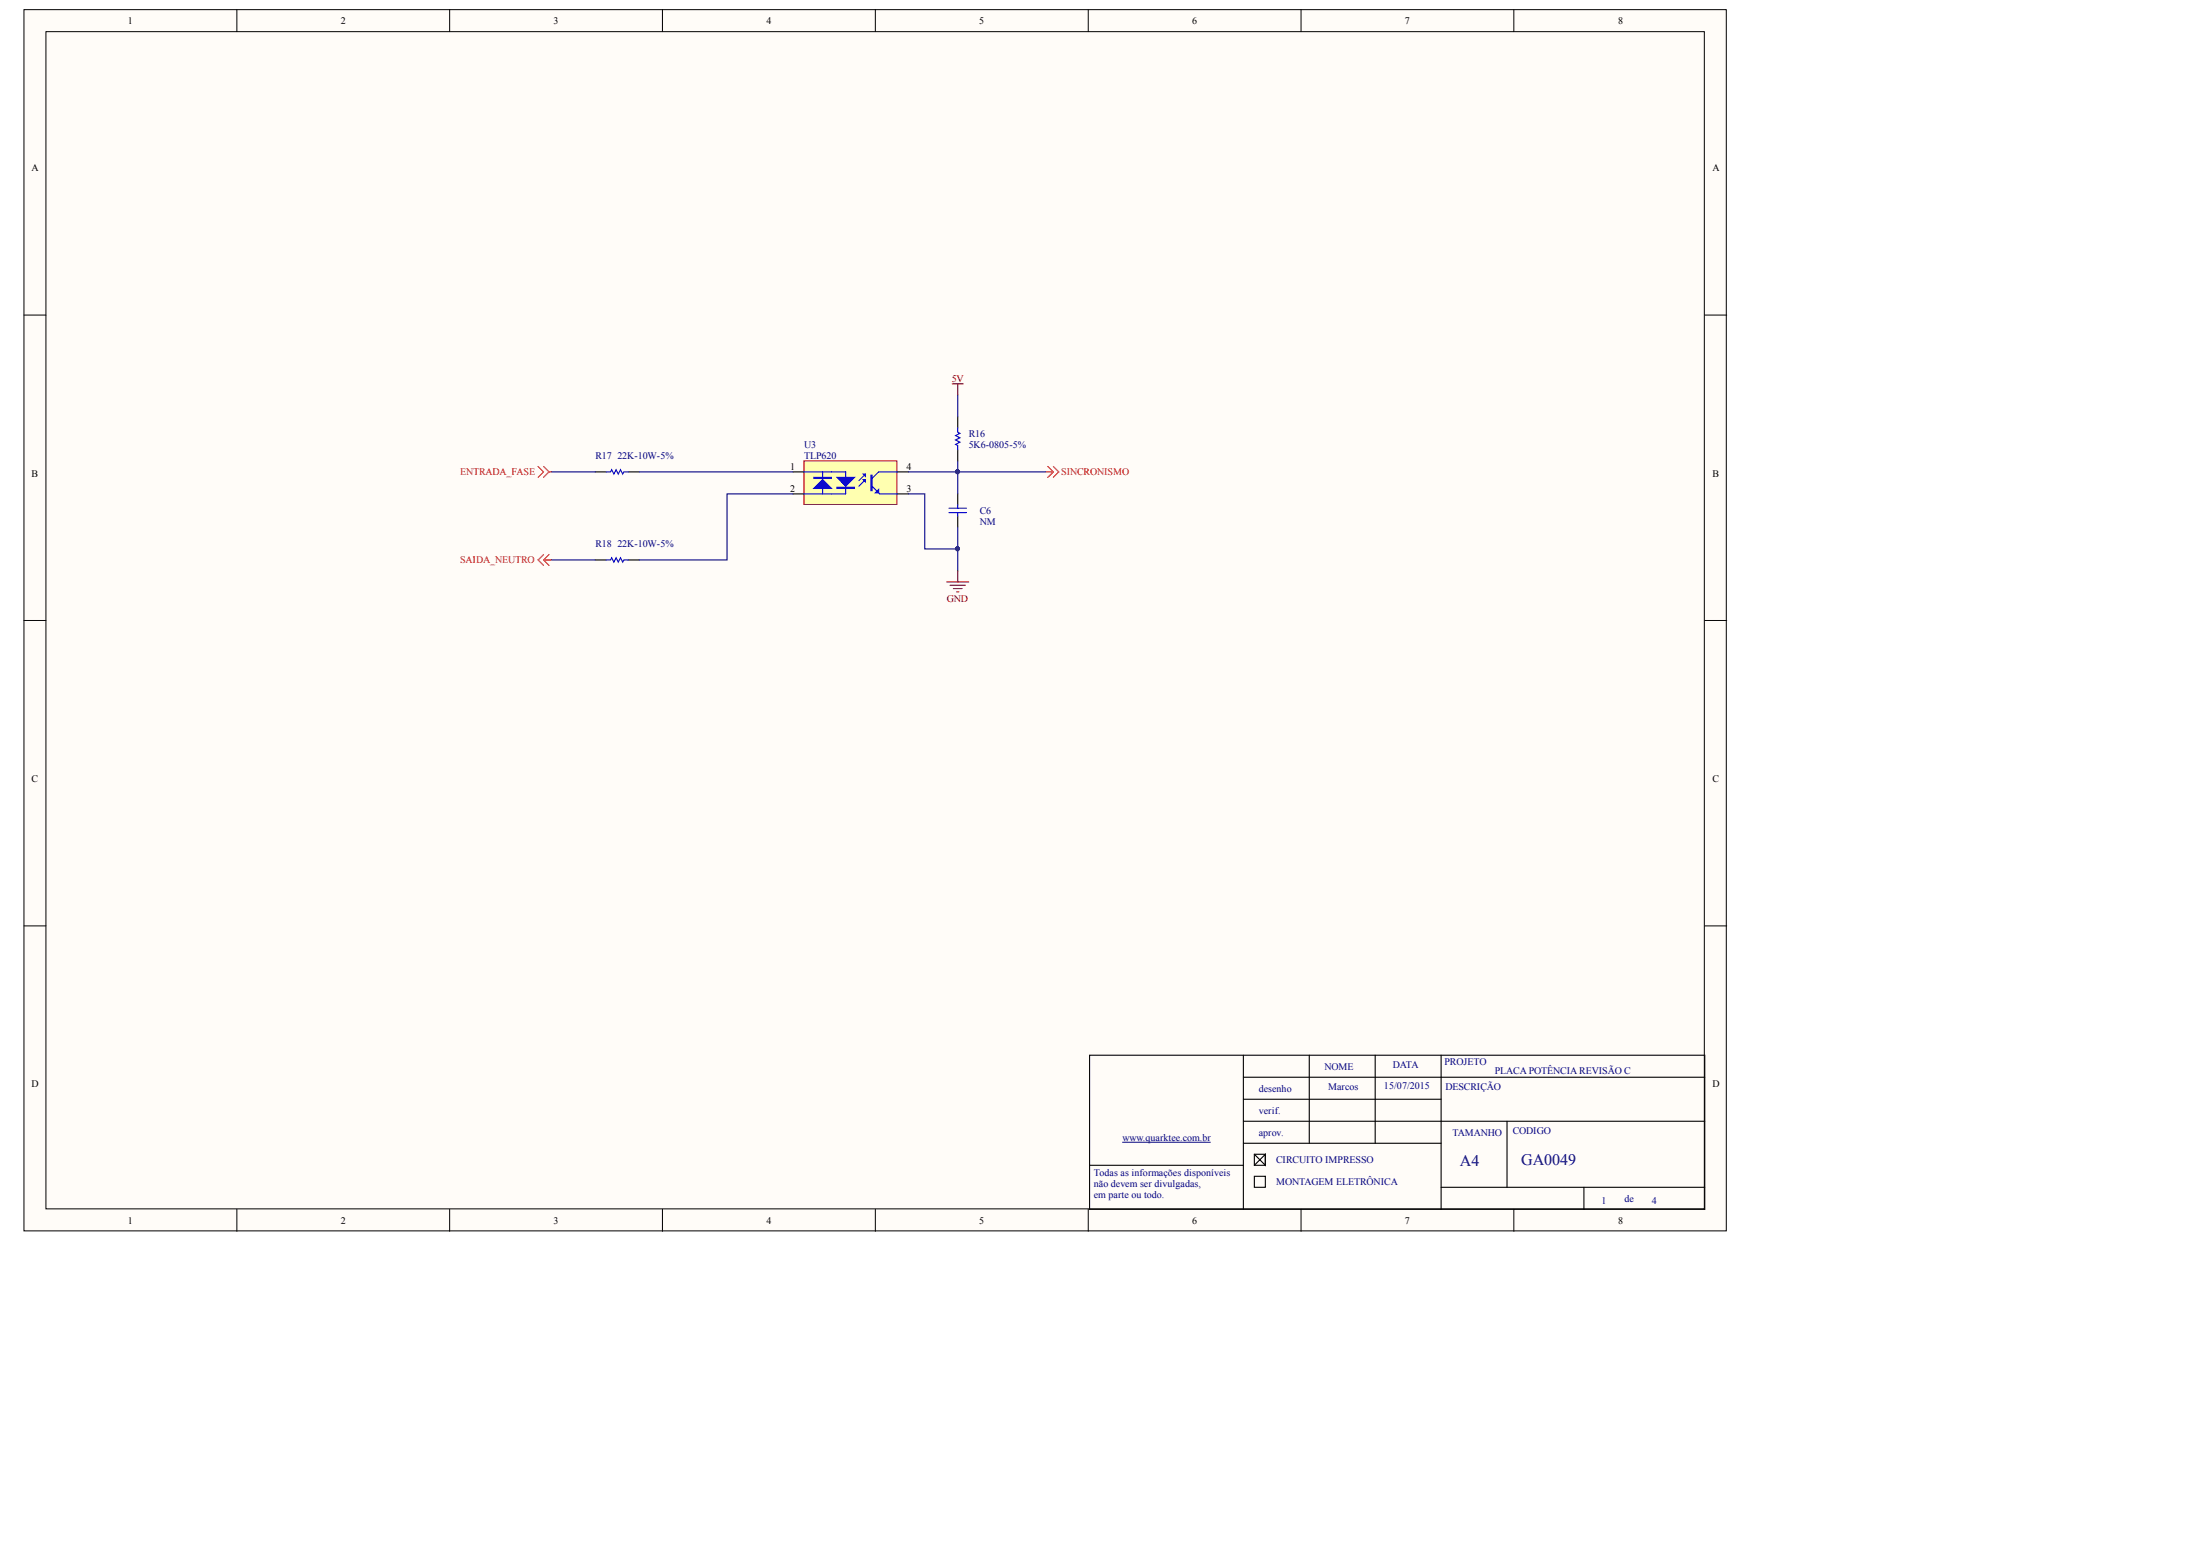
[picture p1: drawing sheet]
<svg xmlns="http://www.w3.org/2000/svg" width="371mm" height="262mm" viewBox="0 0 371 262" stroke-linecap="round" stroke-linejoin="round" font-family="sans-serif">
<g fill="#fffcf8" stroke="#000" stroke-width=".17">
<path d="M4 1.6h287.6v206.3h-287.6z"/>
<path d="M7.8 5.3h280.1v198.9h-280.1z"/>
</g>
<g fill="none" stroke="#000" stroke-width=".17">
<path d="M40 1.6v3.7M76 1.6v3.7M111.9 1.6v3.7M147.9 1.6v3.7M183.8 1.6v3.7M219.8 1.6v3.7M255.7 1.6v3.7M4 53.2h3.8M288 53.2h3.7M4 104.8h3.8M288 104.8h3.7M4 156.4h3.8"/>
<path d="M288 156.4h3.7M40 204.2v3.8M76 204.2v3.8M111.9 204.2v3.8M147.9 204.2v3.8M183.8 204.2v3.8M219.8 204.2v3.8M255.7 204.2v3.8"/>
</g>
<g fill="none" stroke="#000" stroke-width=".19">
<path d="M100.5 79.7h1.9M106.1 79.7h1.9M100.5 94.6h1.9M106.1 94.6h1.9M184.1 178.2h103.9v26h-103.9zM210 178.2v26M221.2 178.2v14.9M232.3 178.2v14.9M243.4 178.2v26M184.1 196.8h25.9M210 181.9h78M210 185.7h33.4"/>
<path d="M210 189.4h78M210 193.1h33.4M211.9 195h1.8v1.8h-1.8zM211.9 198.7h1.8v1.8h-1.8zM211.9 195l1.8 1.8v-1.8l-1.8 1.8M254.6 189.4v11.1M243.4 200.5h44.6M267.6 200.5v3.7"/>
</g>
<path d="M189.6 192.9h14.9" fill="none" stroke="#000080" stroke-width=".17"/>
<path d="M102.4 79.7h.7l.2-.4 .4 .8 .4-.8 .3 .8 .4-.8 .4 .8 .2-.4h.7M102.4 94.6h.7l.2-.4 .4 .7 .4-.7 .3 .7 .4-.7 .4 .7 .2-.3h.7" fill="none" stroke="#00f" stroke-width=".19"/>
<path d="M93.1 79.7h7.4M93.1 94.6h7.4" fill="none" stroke="#000080" stroke-width=".19"/>
<path d="M135.8 77.8h15.7v7.4h-15.7z" fill="#ffffb0" stroke="#800000" stroke-width=".17"/>
<path d="M133.9 79.7h1.9M151.6 79.7h1.8M161.8 70.4v1.9M161.8 76v1.8M133.9 83.4h1.9M151.6 83.4h1.8M161.8 83.4v1.9M161.8 87.1v1.9" fill="none" stroke="#000" stroke-width=".19"/>
<path d="M135.8 79.7h7.1v3.7h-7.1M139 79.7v.9M151.6 79.7h-3.2l-1.1 1.1M161.8 72.3v.7l.4 .2-.8 .4 .8 .3-.8 .4 .8 .4-.8 .4 .4 .1v.8M139 82.5v.9M146.2 81l-1.1 1.1M146.2 80.1l-1.1 1.1M147.3 82.1l1.3 1.3h3M160.3 85.8h3M160.3 86.6h3M161.8 85.3v.5M161.8 86.6v.5" fill="none" stroke="#00f" stroke-width=".19"/>
<g fill="#00f" stroke="#00f" stroke-width=".19">
<path d="M141.4 80.6h2.9l-1.4 1.5z"/>
<path d="M145.8 80.1h.4v.3z"/>
<path d="M145.8 81h.4v.4z"/>
<path d="M139 81l1.4 1.5h-2.9z"/>
<path d="M148.4 82.7v.5h-.5z"/>
<path d="M141.4 82.3h2.9v.2h-2.9z" fill-rule="evenodd"/>
<path d="M137.5 80.6h2.9v.2h-2.9z" fill-rule="evenodd"/>
<path d="M147.1 80.3h.2v2.6h-.2z" fill-rule="evenodd"/>
</g>
<path d="M108 79.7h25.9M161.8 77.8v1.9h-8.4M161.8 66.7v3.7M176.6 79.7h-14.8v3.7M133.9 83.4h-11.1v11.2h-14.8M153.4 83.4h2.8v9.3h5.6M161.8 89v7.4" fill="none" stroke="#000080" stroke-width=".19"/>
<g fill="#000080" stroke="#000080" stroke-width=".17">
<circle cx="161.7" cy="79.7" r=".33"/>
<circle cx="161.7" cy="92.7" r=".33"/>
</g>
<path d="M160.9 64.8h1.8M161.8 64.8v1.9M159.9 98.3h3.7M160.5 98.9h2.6M161 99.4h1.5M161.6 100h.4M161.8 96.4v1.9" fill="none" stroke="#800000" stroke-width=".19"/>
<path d="M90.9 78.8l.9 .9-.9 .9M91.8 78.8l1 .9M92.8 79.7h.3M92.8 79.7l-1 .9M176.6 79.7h1.3M177 78.8l.9 .9M177.9 79.7l-.9 .9M177.9 78.8l1 .9-1 .9M91.8 94.6l1 .9M91.8 93.6l-.9 1 .9 .9M91.8 94.6h1.3M92.8 93.6l-1 1" fill="none" stroke="#f00" stroke-width=".19"/>
<g font-size="2.7" fill="#000080">
<text x="246.6" y="197">A4</text>
<text x="257" y="196.8">GA0049</text>
</g>
<g font-size="1.7">
<text x="21.6" y="4.1">1</text>
<text x="57.6" y="4.1">2</text>
<text x="93.5" y="4.1">3</text>
<text x="129.5" y="4.1">4</text>
<text x="165.4" y="4.1">5</text>
<text x="201.4" y="4.1">6</text>
<text x="237.3" y="4.1">7</text>
<text x="273.3" y="4.1">8</text>
<text x="5.3" y="28.9">A</text>
<text x="289.3" y="28.9">A</text>
<text x="5.3" y="80.5">B</text>
<text x="133.5" y="79.3">1</text>
<text x="133.5" y="83">2</text>
<text x="153.1" y="79.3">4</text>
<text x="153.1" y="83">3</text>
<text x="289.3" y="80.5">B</text>
<text x="5.3" y="132.1">C</text>
<text x="289.3" y="132.1">C</text>
<text x="5.3" y="183.6">D</text>
<text x="289.3" y="183.6">D</text>
<text x="21.6" y="206.7">1</text>
<text x="57.6" y="206.7">2</text>
<text x="93.5" y="206.7">3</text>
<text x="129.5" y="206.7">4</text>
<text x="165.4" y="206.7">5</text>
<text x="201.4" y="206.7">6</text>
<text x="237.3" y="206.7">7</text>
<text x="273.3" y="206.7">8</text>
</g>
<g font-size="1.7" fill="#800000">
<text x="160.8" y="64.5">5V</text>
<text x="159.9" y="101.6">GND</text>
</g>
<g font-size="1.7" fill="#000080">
<text x="100.6" y="77.5">R17</text>
<text x="104.3" y="77.5">22K-10W-5%</text>
<text x="135.8" y="75.6">U3</text>
<text x="135.8" y="77.5">TLP620</text>
<text x="163.6" y="73.7">R16</text>
<text x="163.6" y="75.6">5K6-0805-5%</text>
<text x="165.5" y="86.8">C6</text>
<text x="165.5" y="88.6">NM</text>
<text x="100.6" y="92.3">R18</text>
<text x="104.3" y="92.3">22K-10W-5%</text>
<text x="244" y="179.9">PROJETO</text>
<text x="212.6" y="184.4">desenho</text>
<text x="223.7" y="180.7">NOME</text>
<text x="224.3" y="184.1">Marcos</text>
<text x="233.8" y="184">15/07/2015</text>
<text x="235.3" y="180.4">DATA</text>
<text x="244.2" y="184.1">DESCRIÇÃO</text>
<text x="252.5" y="181.4">PLACAPOTÊNCIAREVISÃO C</text>
<text x="212.6" y="188.1">verif.</text>
<text x="212.6" y="191.8">aprov.</text>
<text x="245.3" y="191.8">TAMANHO</text>
<text x="255.5" y="191.6">CODIGO</text>
<text x="189.6" y="192.8">www.quarktee.com.br</text>
<text x="215.6" y="196.5">CIRCUITO IMPRESSO</text>
<text x="184.8" y="198.7">Todas as informações disponíveis</text>
<text x="184.8" y="200.5">não devem ser divulgadas,</text>
<text x="184.8" y="202.4">em parte ou todo.</text>
<text x="215.6" y="200.2">MONTAGEM ELETRÔNICA</text>
<text x="270.5" y="203.3">1</text>
<text x="274.4" y="203">de</text>
<text x="279.1" y="203.3">4</text>
</g>
<g font-size="1.7" fill="#f00">
<text x="77.7" y="80.3">ENTRADA_FASE</text>
<text x="179.2" y="80.3">SINCRONISMO</text>
<text x="77.7" y="95.1">SAIDA_NEUTRO</text>
</g>
</svg>
